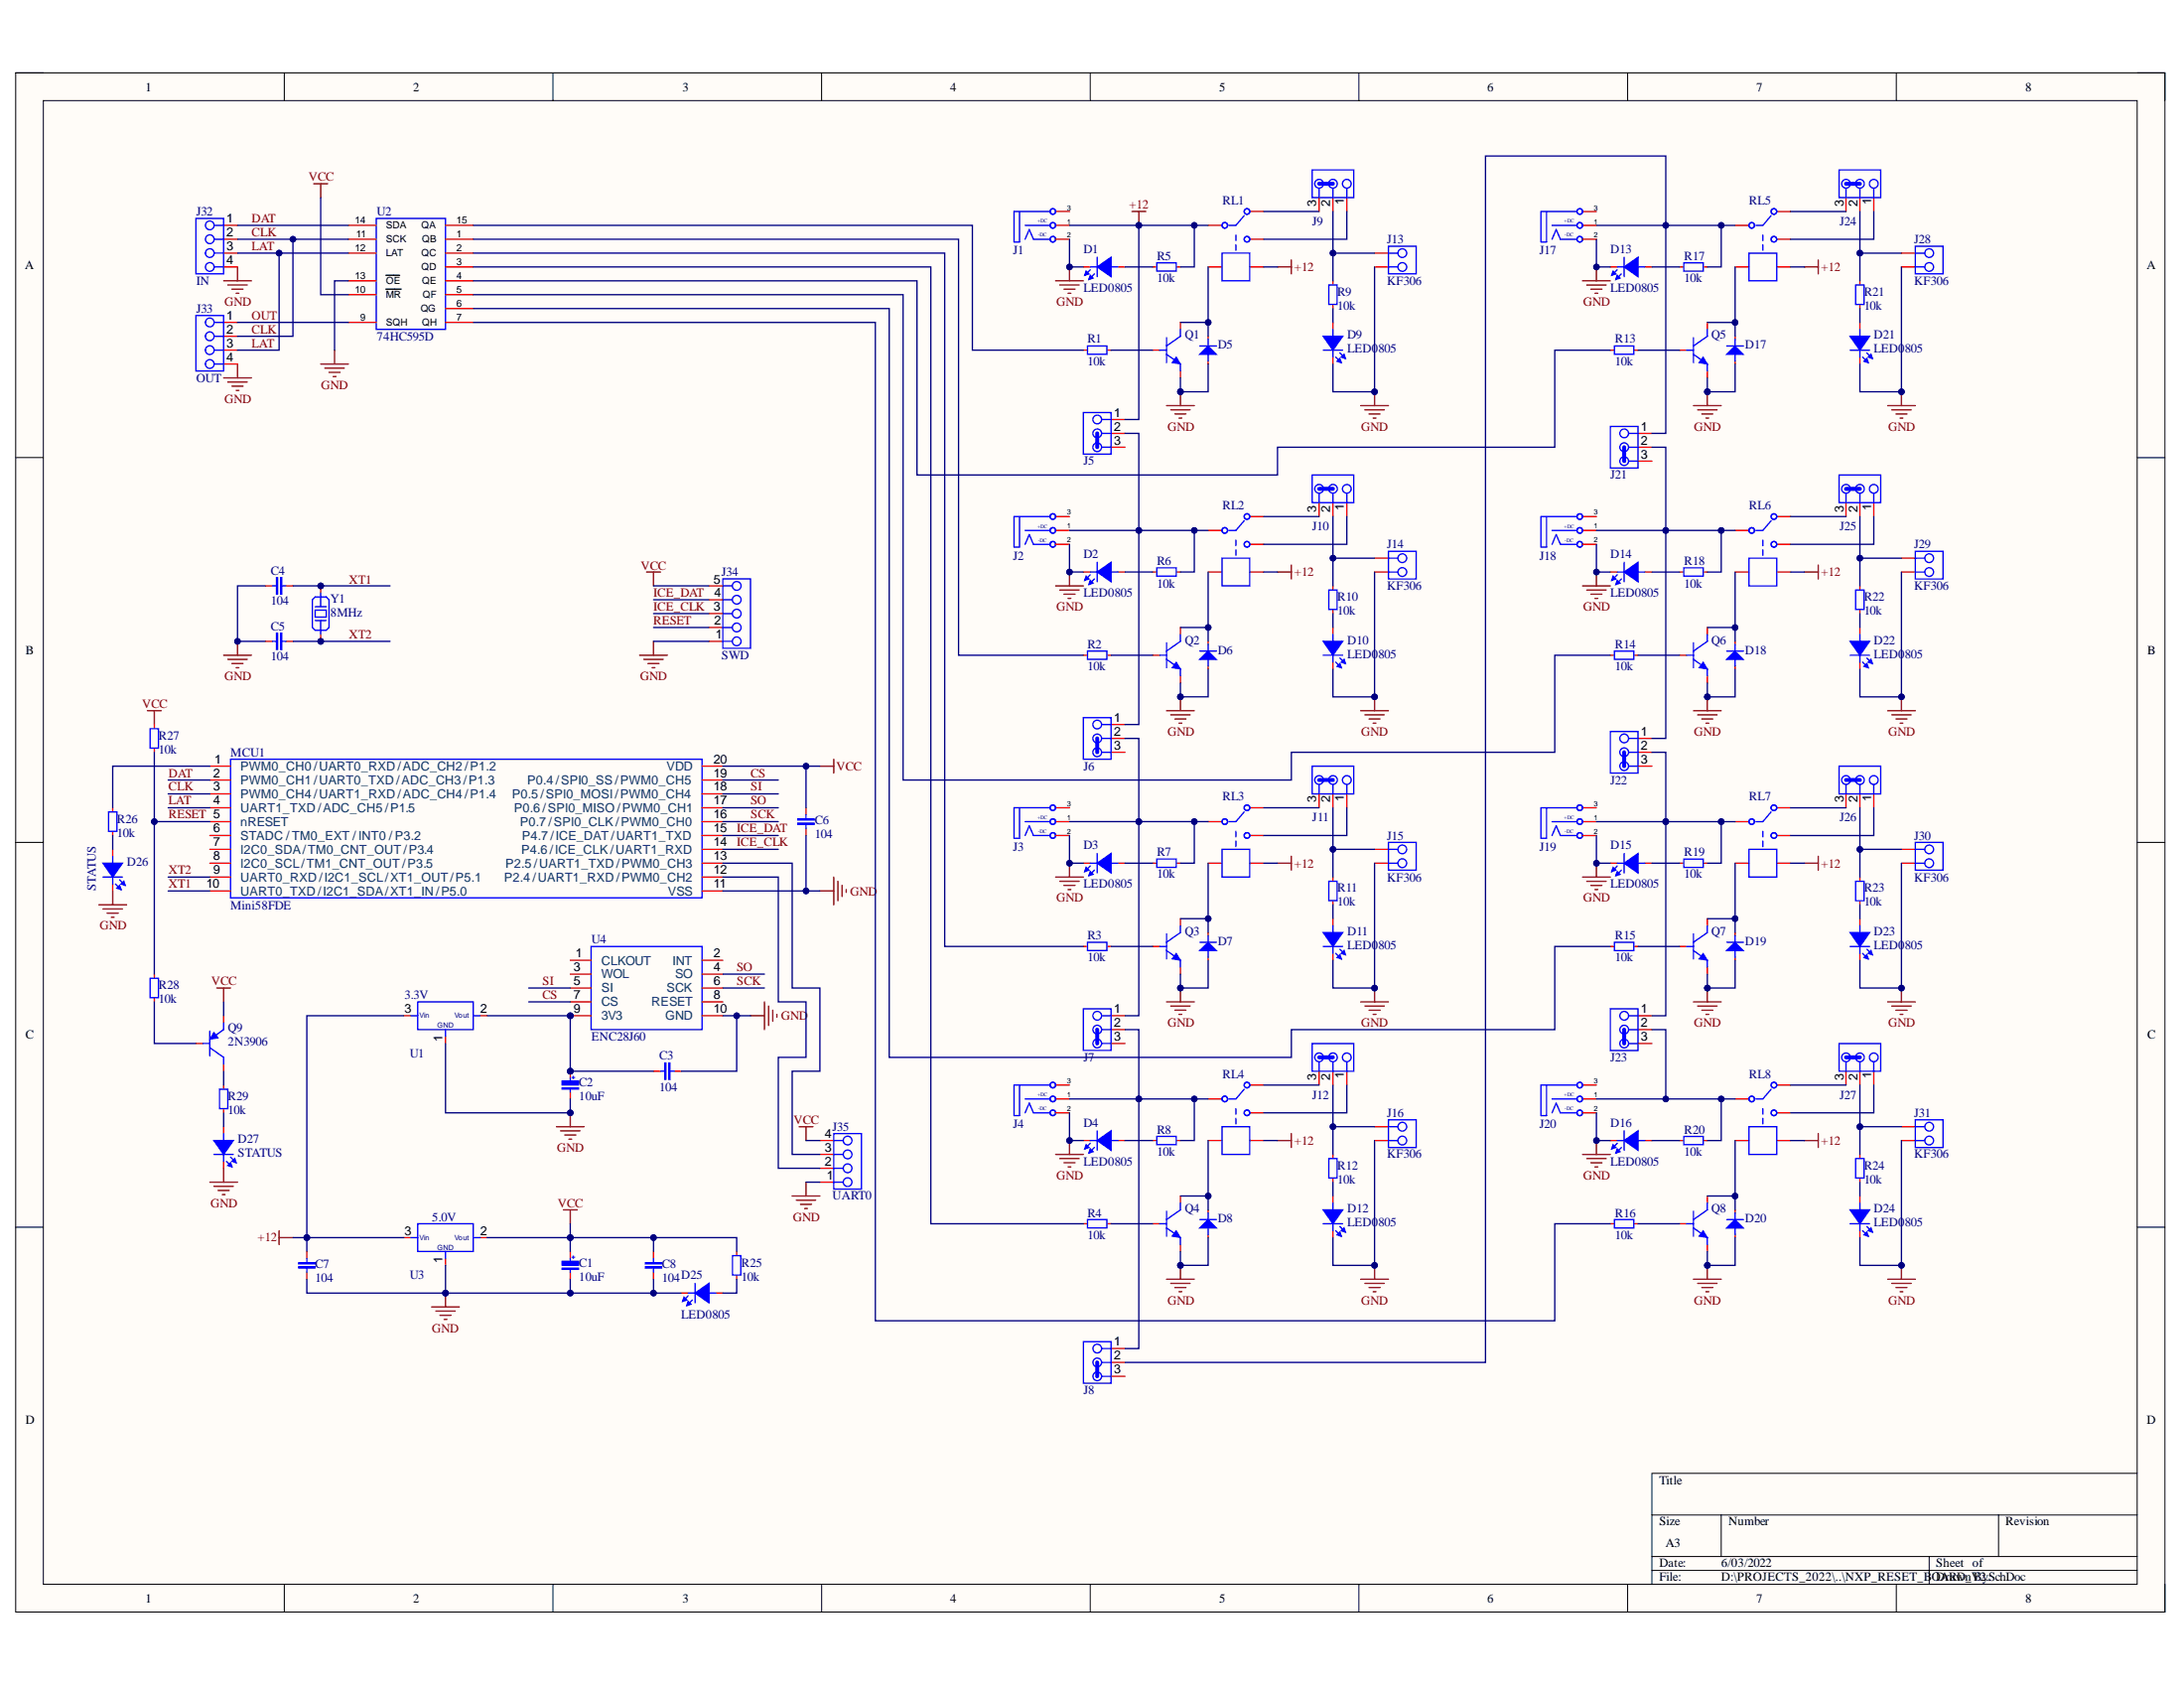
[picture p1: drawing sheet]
# Altium project NXP_RESET_BOARD_V2.PrjPcb
1 sheet, 122 parts. Net scope: global (net labels, ports and power ports of the same name join across sheets).
Board files: NXP_RESET_BOARD_V2.PcbDoc, ExternalModule.PcbDoc

## Sheet NXP_RESET_BOARD_V2.SchDoc
size A3; SheetNumber: 1; SheetTotal: 1

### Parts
C1  10uF  [CAP_RAD_D05x11]
C2  10uF  [CAP_RAD_D05x11]
C3  104  [C0805]
C4  104  [C0805]
C5  104  [C0805]
C6  104  [C0805]
C7  104  [C0805]
C8  104  [C0805]
D1  LED0805  [L0805RED]
D2  LED0805  [L0805RED]
D3  LED0805  [L0805RED]
D4  LED0805  [L0805RED]
D5  1N4148  [SOD-80]  (value not drawn)
D6  1N4148  [SOD-80]  (value not drawn)
D7  1N4148  [SOD-80]  (value not drawn)
D8  1N4148  [SOD-80]  (value not drawn)
D9  LED0805  [L0805RED]
D10  LED0805  [L0805RED]
D11  LED0805  [L0805RED]
D12  LED0805  [L0805RED]
D13  LED0805  [L0805RED]
D14  LED0805  [L0805RED]
D15  LED0805  [L0805RED]
D16  LED0805  [L0805RED]
D17  1N4148  [SOD-80]  (value not drawn)
D18  1N4148  [SOD-80]  (value not drawn)
D19  1N4148  [SOD-80]  (value not drawn)
D20  1N4148  [SOD-80]  (value not drawn)
D21  LED0805  [L0805RED]
D22  LED0805  [L0805RED]
D23  LED0805  [L0805RED]
D24  LED0805  [L0805RED]
D25  LED0805  [L0805RED]
D26  STATUS  [L0805RED]
D27  STATUS  [L0805RED]
J1  Connector  [DC_K375A_Power]  (value not drawn)
J2  Connector  [DC_K375A_Power]  (value not drawn)
J3  Connector  [DC_K375A_Power]  (value not drawn)
J4  Connector  [DC_K375A_Power]  (value not drawn)
J5  HEADER-MALE-2.54MM  [HEADER-MALE-03PINS-2.54MM]  (value not drawn)
J6  HEADER-MALE-2.54MM  [HEADER-MALE-03PINS-2.54MM]  (value not drawn)
J7  HEADER-MALE-2.54MM  [HEADER-MALE-03PINS-2.54MM]  (value not drawn)
J8  HEADER-MALE-2.54MM  [HEADER-MALE-03PINS-2.54MM]  (value not drawn)
J9  HEADER-MALE-2.54MM  [HEADER-MALE-03PINS-2.54MM]  (value not drawn)
J10  HEADER-MALE-2.54MM  [HEADER-MALE-03PINS-2.54MM]  (value not drawn)
J11  HEADER-MALE-2.54MM  [HEADER-MALE-03PINS-2.54MM]  (value not drawn)
J12  HEADER-MALE-2.54MM  [HEADER-MALE-03PINS-2.54MM]  (value not drawn)
J13  KF306  [DG306-5.0-02P-12-00AH]
J14  KF306  [DG306-5.0-02P-12-00AH]
J15  KF306  [DG306-5.0-02P-12-00AH]
J16  KF306  [DG306-5.0-02P-12-00AH]
J17  Connector  [DC_K375A_Power]  (value not drawn)
J18  Connector  [DC_K375A_Power]  (value not drawn)
J19  Connector  [DC_K375A_Power]  (value not drawn)
J20  Connector  [DC_K375A_Power]  (value not drawn)
J21  HEADER-MALE-2.54MM  [HEADER-MALE-03PINS-2.54MM]  (value not drawn)
J22  HEADER-MALE-2.54MM  [HEADER-MALE-03PINS-2.54MM]  (value not drawn)
J23  HEADER-MALE-2.54MM  [HEADER-MALE-03PINS-2.54MM]  (value not drawn)
J24  HEADER-MALE-2.54MM  [HEADER-MALE-03PINS-2.54MM]  (value not drawn)
J25  HEADER-MALE-2.54MM  [HEADER-MALE-03PINS-2.54MM]  (value not drawn)
J26  HEADER-MALE-2.54MM  [HEADER-MALE-03PINS-2.54MM]  (value not drawn)
J27  HEADER-MALE-2.54MM  [HEADER-MALE-03PINS-2.54MM]  (value not drawn)
J28  KF306  [DG306-5.0-02P-12-00AH]
J29  KF306  [DG306-5.0-02P-12-00AH]
J30  KF306  [DG306-5.0-02P-12-00AH]
J31  KF306  [DG306-5.0-02P-12-00AH]
J32  IN  [HEADER-MALE-04PINS-2.54MM]
J33  OUT  [HEADER-MALE-04PINS-2.54MM]
J34  SWD  [HEADER-MALE-05PINS-2.54MM]
J35  UART0  [HEADER-MALE-04PINS-2.54MM]
MCU1  Mini58FDE  [TSSOP20_0.65_4.4]
Q1  2N3904  [SOT23-3]  (value not drawn)
Q2  2N3904  [SOT23-3]  (value not drawn)
Q3  2N3904  [SOT23-3]  (value not drawn)
Q4  2N3904  [SOT23-3]  (value not drawn)
Q5  2N3904  [SOT23-3]  (value not drawn)
Q6  2N3904  [SOT23-3]  (value not drawn)
Q7  2N3904  [SOT23-3]  (value not drawn)
Q8  2N3904  [SOT23-3]  (value not drawn)
Q9  2N3906  [SOT23-3]
R1  10k  [R0805]
R2  10k  [R0805]
R3  10k  [R0805]
R4  10k  [R0805]
R5  10k  [R0805]
R6  10k  [R0805]
R7  10k  [R0805]
R8  10k  [R0805]
R9  10k  [R0805]
R10  10k  [R0805]
R11  10k  [R0805]
R12  10k  [R0805]
R13  10k  [R0805]
R14  10k  [R0805]
R15  10k  [R0805]
R16  10k  [R0805]
R17  10k  [R0805]
R18  10k  [R0805]
R19  10k  [R0805]
R20  10k  [R0805]
R21  10k  [R0805]
R22  10k  [R0805]
R23  10k  [R0805]
R24  10k  [R0805]
R25  10k  [R0805]
R26  10k  [R0805]
R27  10k  [R0805]
R28  10k  [R0805]
R29  10k  [R0805]
RL1  Relay-SONGLE-SRD-05VDC  [RELAY-SONGLE-SRD-05VDC_BLUE]  (value not drawn)
RL2  Relay-SONGLE-SRD-05VDC  [RELAY-SONGLE-SRD-05VDC_BLUE]  (value not drawn)
RL3  Relay-SONGLE-SRD-05VDC  [RELAY-SONGLE-SRD-05VDC_BLUE]  (value not drawn)
RL4  Relay-SONGLE-SRD-05VDC  [RELAY-SONGLE-SRD-05VDC_BLUE]  (value not drawn)
RL5  Relay-SONGLE-SRD-05VDC  [RELAY-SONGLE-SRD-05VDC_BLUE]  (value not drawn)
RL6  Relay-SONGLE-SRD-05VDC  [RELAY-SONGLE-SRD-05VDC_BLUE]  (value not drawn)
RL7  Relay-SONGLE-SRD-05VDC  [RELAY-SONGLE-SRD-05VDC_BLUE]  (value not drawn)
RL8  Relay-SONGLE-SRD-05VDC  [RELAY-SONGLE-SRD-05VDC_BLUE]  (value not drawn)
U1  3.3V  [SOT223-3]
U2  74HC595D  [SO16]
U3  5.0V  [SOT223-3]
U4  ENC28J60  [ENC28J60]
Y1  8MHz  [SMD5032]

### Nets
+12: C7.1 J1.1(DS+) J5.1 R5.2 RL1.2 RL1.3 RL2.3 RL3.3 RL4.3 RL5.3 RL6.3 RL7.3 RL8.3 U1.3 U3.3
GND: C1.2 C2.2 C3.1 C4.2 C5.2 C6.2 C7.2 C8.2 D1.2(K) D2.2(K) D3.2(K) D4.2(K) D5.1 D6.1 D7.1 D8.1 D9.2(K) D10.2(K) D11.2(K) D12.2(K) D13.2(K) D14.2(K) D15.2(K) D16.2(K) D17.1 D18.1 D19.1 D20.1 D21.2(K) D22.2(K) D23.2(K) D24.2(K) D25.2(K) D26.2(K) D27.2(K) J1.2(DC-) J2.2(DC-) J3.2(DC-) J4.2(DC-) J13.1 J14.1 J15.1 J16.1 J17.2(DC-) J18.2(DC-) J19.2(DC-) J20.2(DC-) J28.1 J29.1 J30.1 J31.1 J32.4 J33.4 J34.1 J35.1 MCU1.11(VSS) Q1.2(E) Q2.2(E) Q3.2(E) Q4.2(E) Q5.2(E) Q6.2(E) Q7.2(E) Q8.2(E) U1.1 U2.8 U2.13(~{OE}) U3.1 U4.10(GND)
VCC: C1.1 C6.1 C8.1 J34.5 J35.4 MCU1.20(VDD) Q9.2(E) R25.2 R27.1 U2.10(~{MR}) U2.16 U3.2
CLK: J32.2 J33.2 MCU1.3(PWM0_CH4_/_UART1_RXD_/_ADC_CH4_/_P1.4) U2.11(SCK)
CS: MCU1.19(P0.4_/_SPI0_SS_/_PWM0_CH5) U4.7(CS)
DAT: J32.1 MCU1.2(PWM0_CH1_/_UART0_TXD_/_ADC_CH3_/_P1.3) U2.14(SDA)
ICE_CLK: J34.3 MCU1.14(P4.6_/_ICE_CLK_/_UART1_RXD)
ICE_DAT: J34.4 MCU1.15(P4.7_/_ICE_DAT_/_UART1_TXD)
LAT: J32.3 J33.3 MCU1.4(UART1_TXD_/_ADC_CH5_/_P1.5) U2.12(LAT)
OUT: J33.1 U2.9(SQH)
RESET: J34.2 MCU1.5(nRESET) R27.2 R28.1
SCK: MCU1.16(P0.7_/_SPI0_CLK_/_PWM0_CH0) U4.6(SCK)
SI: MCU1.18(P0.5_/_SPI0_MOSI_/_PWM0_CH4) U4.5(SI)
SO: MCU1.17(P0.6_/_SPI0_MISO_/_PWM0_CH1) U4.4(SO)
XT1: C4.1 MCU1.10(UART0_TXD_/_I2C1_SDA_/_XT1_IN_/_P5.0) Y1.1
XT2: C5.1 MCU1.9(UART0_RXD_/_I2C1_SCL_/_XT1_OUT_/_P5.1) Y1.2
NetC2_1: C2.1 C3.2 U1.2 U4.9(3V3)
NetD1_1: D1.1(A) R5.1
NetD2_1: D2.1(A) R6.1
NetD3_1: D3.1(A) R7.1
NetD4_1: D4.1(A) R8.1
NetD5_2: D5.2 Q1.3(C) RL1.1
NetD6_2: D6.2 Q2.3(C) RL2.1
NetD7_2: D7.2 Q3.3(C) RL3.1
NetD8_2: D8.2 Q4.3(C) RL4.1
NetD9_1: D9.1(A) R9.1
NetD10_1: D10.1(A) R10.1
NetD11_1: D11.1(A) R11.1
NetD12_1: D12.1(A) R12.1
NetD13_1: D13.1(A) R17.1
NetD14_1: D14.1(A) R18.1
NetD15_1: D15.1(A) R19.1
NetD16_1: D16.1(A) R20.1
NetD17_2: D17.2 Q5.3(C) RL5.1
NetD18_2: D18.2 Q6.3(C) RL6.1
NetD19_2: D19.2 Q7.3(C) RL7.1
NetD20_2: D20.2 Q8.3(C) RL8.1
NetD21_1: D21.1(A) R21.1
NetD22_1: D22.1(A) R22.1
NetD23_1: D23.1(A) R23.1
NetD24_1: D24.1(A) R24.1
NetD25_1: D25.1(A) R25.1
NetD26_1: D26.1(A) R26.2
NetD27_1: D27.1(A) R29.2
NetJ2_1: J2.1(DS+) J5.2 J6.1 R6.2 RL2.2
NetJ3_1: J3.1(DS+) J6.2 J7.1 R7.2 RL3.2
NetJ4_1: J4.1(DS+) J7.2 J8.1 R8.2 RL4.2
NetJ8_2: J8.2 J17.1(DS+) J21.1 R17.2 RL5.2
NetJ9_1: J9.1 RL1.4
NetJ9_2: J9.2 J13.2 R9.2
NetJ9_3: J9.3 RL1.5
NetJ10_1: J10.1 RL2.4
NetJ10_2: J10.2 J14.2 R10.2
NetJ10_3: J10.3 RL2.5
NetJ11_1: J11.1 RL3.4
NetJ11_2: J11.2 J15.2 R11.2
NetJ11_3: J11.3 RL3.5
NetJ12_1: J12.1 RL4.4
NetJ12_2: J12.2 J16.2 R12.2
NetJ12_3: J12.3 RL4.5
NetJ18_1: J18.1(DS+) J21.2 J22.1 R18.2 RL6.2
NetJ19_1: J19.1(DS+) J22.2 J23.1 R19.2 RL7.2
NetJ20_1: J20.1(DS+) J23.2 R20.2 RL8.2
NetJ24_1: J24.1 RL5.4
NetJ24_2: J24.2 J28.2 R21.2
NetJ24_3: J24.3 RL5.5
NetJ25_1: J25.1 RL6.4
NetJ25_2: J25.2 J29.2 R22.2
NetJ25_3: J25.3 RL6.5
NetJ26_1: J26.1 RL7.4
NetJ26_2: J26.2 J30.2 R23.2
NetJ26_3: J26.3 RL7.5
NetJ27_1: J27.1 RL8.4
NetJ27_2: J27.2 J31.2 R24.2
NetJ27_3: J27.3 RL8.5
NetJ35_2: J35.2 MCU1.12(P2.4_/_UART1_RXD_/_PWM0_CH2)
NetJ35_3: J35.3 MCU1.13(P2.5_/_UART1_TXD_/_PWM0_CH3)
NetMCU1_1: MCU1.1(PWM0_CH0_/_UART0_RXD_/_ADC_CH2_/_P1.2) R26.1
NetQ1_1: Q1.1(B) R1.2
NetQ2_1: Q2.1(B) R2.2
NetQ3_1: Q3.1(B) R3.2
NetQ4_1: Q4.1(B) R4.2
NetQ5_1: Q5.1(B) R13.2
NetQ6_1: Q6.1(B) R14.2
NetQ7_1: Q7.1(B) R15.2
NetQ8_1: Q8.1(B) R16.2
NetQ9_1: Q9.1(B) R28.2
NetQ9_3: Q9.3(C) R29.1
NetR1_1: R1.1 U2.15(QA)
NetR2_1: R2.1 U2.1(QB)
NetR3_1: R3.1 U2.2(QC)
NetR4_1: R4.1 U2.3(QD)
NetR13_1: R13.1 U2.4(QE)
NetR14_1: R14.1 U2.5(QF)
NetR15_1: R15.1 U2.6(QG)
NetR16_1: R16.1 U2.7(QH)

Not connected (* = marked no-connect by the designer): J1 3(T); J2 3(T); J3 3(T); J4 3(T); J5 3; J6 3; J7 3; J8 3; J17 3(T); J18 3(T); J19 3(T); J20 3(T); J21 3; J22 3; J23 3; MCU1 6(STADC_/_TM0_EXT_/_INT0_/_P3.2) 7(I2C0_SDA_/_TM0_CNT_OUT_/_P3.4) 8(I2C0_SCL_/_TM1_CNT_OUT_/_P3.5); U4 1(CLKOUT) 2(INT) 3(WOL) 8(RESET)
